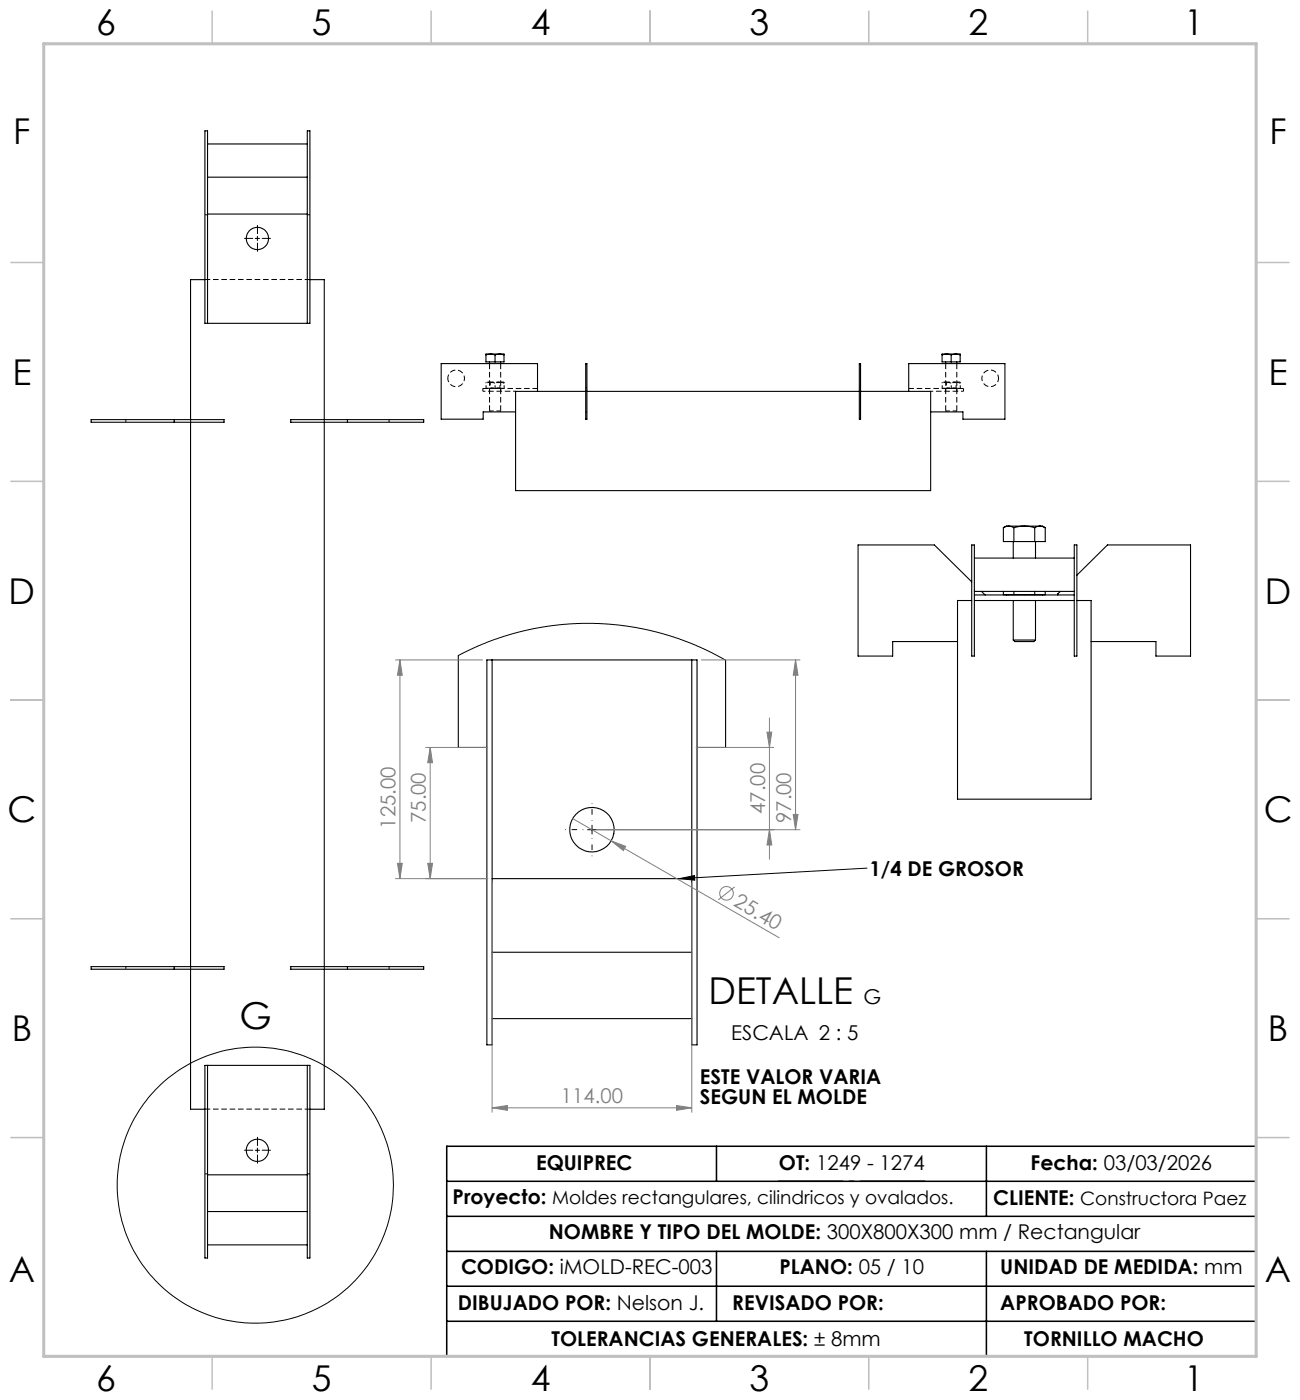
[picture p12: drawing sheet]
<svg xmlns="http://www.w3.org/2000/svg" width="297mm" height="320mm" viewBox="0 0 297 320" stroke-linecap="round" stroke-linejoin="round" font-family="sans-serif">
<path d="M70.2 63.9h-22.8M110.3 89.4h7.5M220.1 89.4h-7.5M47.4 253.5h22.8" fill="none" stroke="#000" stroke-width=".23" stroke-dasharray="1.3 .6" stroke-dashoffset=".7" stroke-linecap="butt"/>
<g fill="none" stroke="#000" stroke-width=".23" stroke-dasharray="1.3 .6" stroke-linecap="butt">
<path d="M46.8 49.1h.6M70.2 49.1h.6M46.8 63.9h.6M70.2 63.9h.6M28.8 95.9v.6M43.6 95.9v.6M74.1 95.9v.6M88.9 95.9v.6M110.3 88.8v.6M111 87.6v-.3M111.8 93.9l.2 .2M111.8 83.1v10.8"/>
<path d="M111.8 87.3l.2 .1M111.8 88.8v.6M112 88.7l-.2 .1M114.2 94.1l.2-.2M114.2 87.4l.2-.1M114.4 93.9v-10.8M114.4 88.8l-.2-.1M114.4 89.4v-.6M115.2 87.6v-.3M133.8 94.1h.3M133.8 89.4h.3M133.8 88.7h.3"/>
<path d="M196.3 94.1h.3M196.6 89.4h-.3M196.6 88.7h-.3M215.3 87.6v-.3M216.1 93.9l.1 .2M216.1 83.1v10.8M216.1 87.3l.1 .1M216.1 88.8v.6M216.2 88.7l-.1 .1M218.4 94.1l.2-.2M218.4 87.4l.2-.1M218.6 93.9v-10.8"/>
<path d="M218.6 88.8l-.2-.1M218.6 89.4v-.6M219.4 87.6v-.3M220.1 89.4v-.6M28.8 220.9v.6M43.6 220.9v.6M74.1 220.9v.6M88.9 220.9v.6M46.8 253.5h.6M70.2 253.5h.6M46.8 268.3h.6M70.2 268.3h.6"/>
</g>
<g fill="none" stroke="#000" stroke-width=".25">
<path d="M47.4 32.9h22.8M47.4 40.5h22.8M47.4 48.9h22.8M46.8 63.9h-3.3v32M47.4 73.9v-44h-.6v44h24v-44h-.6v44M70.8 63.9h3.3v32M20.8 95.9h30.4v.6h-30.4zM39.8 95.9v.6M43.5 96.5v124.4M66.4 95.9h30.4v.6h-30.4zM74.1 96.5v124.4M79.4 95.9v.6"/>
<path d="M111 81.1v1.6h4.1v-1.6M111.8 82.7v.4M112.1 80.9l1 .2M112.1 80.9l-1.1 .2M112.1 80.9h2M112.1 80.9h-1.1v.2M113.1 81.1v1.6M114.1 80.9l1 .2M114.1 80.9l-1 .2M114.1 80.9h1v.2M114.4 82.7v.4M122.8 89.5v-6.4h-22v12.7h9.6v-1.6h7.4"/>
<path d="M133.8 83.1h.3v12.7h-.3zM133.8 89.5h-16v22.6h94.8v-22.6h-16M134.1 89.5h62.2M196.3 83.1h.3v12.7h-.3zM207.6 89.5v-6.4h22v12.7h-9.6v-1.6h-7.4M215.2 81.1v1.6h4.2v-1.6M216 82.7v.4M216.3 80.9l1 .2M216.3 80.9l-1.1 .2M216.3 80.9h2M216.3 80.9h-1.1v.2M217.3 81.1v1.6"/>
<path d="M218.3 80.9l1.1 .2M218.3 80.9l-1 .2M218.3 80.9h1.1v.2M218.6 82.7v.4M222 133l-8.5-8.4h-17.5v25.4h7.9v-3.4h14.9M222 124.6h.6v25.4h-.6zM222 137.3h-3.2v45.4h30.5v-45.4h-3.3M222.6 127.6h22.8M222.6 135.2h22.8M222.6 137.3h22.8M222.6 136h22.8M224.2 135.2l.9 .8"/>
<path d="M229.2 120.6v3.2h9.6v-3.2M229.2 135.2v.7h9.6v-.7M229.9 135.9v.1M230.4 120.3h3.6M230.4 120.3l1.2 .3M230.4 120.3l-1.2 .3M230.4 120.3h-.5l-.7 .3M231.5 123.8v3.8M231.5 137.3v9M231.6 120.6v3.2M231.6 135.2v.7M234 120.3l-2.4 .3"/>
<path d="M234 120.3l2.4 .3M234 120.3h3.6M236.4 120.6v3.2M236.4 135.2v.7M236.6 123.8v3.8M236.6 137.3v9M237.6 120.3l1.2 .3M237.6 120.3l-1.2 .3M237.6 120.3h.6l.6 .3M238.2 135.9v.1M242.3 135.2l-.6 .5v.3M245.4 124.6h.6v25.4h-.6z"/>
<path d="M246 131.5l7-6.9h19v25.4h-7.9v-3.4h-14.8M104.7 149.9v20.9h6.5M112.4 150.8v88h-1.2v-88h48v88h-1.2v-88M165.8 150.9v19.9h-6.6M231.5 146.3h5.1M231.5 146.3l.3 .3h4.4l.4-.3M112.4 217.7h45.6M112.4 200.8h45.6M20.8 220.9h30.4v.6h-30.4zM39.8 220.9v.6M43.5 221.5v32h3.3M66.4 220.9h30.4v.6h-30.4z"/>
<path d="M74.1 221.5v32h-3.3M79.4 220.9v.6M112.4 232.8h45.6M47.4 243.5v44h-.6v-44h24v44h-.6v-44M47.4 276.9h22.8M47.4 268.5h22.8M47.4 284.5h22.8"/>
<circle cx="58.8" cy="54.5" r="2.55"/>
<circle cx="135.2" cy="189.6" r="5.1"/>
<circle cx="58.8" cy="262.9" r="2.54"/>
</g>
<g fill="none" stroke="#000" stroke-width=".23">
<path d="M58.3 54.5h1M58.8 54v1M104.7 149.9l3.3-1.7 3.4-1.4 4.4-1.6 3.9-1 4.6-.9 3.5-.5 3.9-.3h4.1l4.6 .3 3.4 .4 4.2 .8 3.6 .9 3.2 1 4.2 1.6 3.7 1.7 3.1 1.7M134.2 189.6h2M135.3 188.6v2M198.1 198.4l-42.9 2.4M155.2 200.8l3.5-.7v1.1zM58.3 262.9h1M58.8 262.4v1"/>
<circle cx="58.3" cy="270.9" r="31.5"/>
</g>
<path d="M111.8 93.9h2.6M111.8 88.8h2.6M216.1 93.9h2.5M216.1 88.8h2.5" fill="none" stroke="#000" stroke-width=".23" stroke-dasharray="1.3 .6" stroke-dashoffset=".3" stroke-linecap="butt"/>
<g fill="none" stroke="#000" stroke-width=".23" stroke-dasharray="1.3 .6" stroke-dashoffset=".5" stroke-linecap="butt">
<path d="M111 88.8h1.1M112 88.7h2.2M112.1 87.3l-1.1 .3M112.1 88.8h1M112.1 87.3h-1.1M113.1 88.8h1M113.1 87.6l-1-.3M114.1 88.8h1.1M114.1 87.3l-1 .3M114.2 87.4h-2.2M115.2 87.6l-1.1-.3M115.2 87.3h-1.1"/>
<path d="M215.3 88.8h1M216.2 88.7h2.2M216.3 88.8h1M216.3 87.3l-1 .3M216.3 87.3h-1M217.3 87.6l-1-.3M217.3 88.8h1.1M218.4 88.8h1M218.4 87.3l-1.1 .3M218.4 87.4h-2.2M219.4 87.6l-1-.3M219.4 87.3h-1"/>
</g>
<path d="M111 88.8v-1.2M112 87.4v1.3M113.1 88.8v-1.2M114.1 87.3h-2M114.2 88.7v-1.3M115.2 88.8v-1.2M215.3 88.8v-1.2M216.2 87.4v1.3M217.3 88.8v-1.2M218.4 87.3h-2.1M218.4 88.7v-1.3M219.4 88.8v-1.2" fill="none" stroke="#000" stroke-width=".23" stroke-dasharray="1.3 .6" stroke-dashoffset=".6" stroke-linecap="butt"/>
<path d="M102.3 86.5a1.9 1.9 0 0 1 2.8-1.7 1.9 1.9 0 0 1 .2 3.2 1.9 1.9 0 0 1-3-1.3v-.2M228.1 86.5a1.9 1.9 0 0 1-2.8 1.7 1.9 1.9 0 0 1-.2-3.3 1.9 1.9 0 0 1 3 1.3v.3" fill="none" stroke="#000" stroke-width=".23" stroke-dasharray="1.3 .6" stroke-dashoffset=".4" stroke-linecap="butt"/>
<path d="M122.8 88.8h-12.5M220.1 88.8h-12.5" fill="none" stroke="#000" stroke-width=".23" stroke-dasharray="1.3 .6" stroke-dashoffset=".1" stroke-linecap="butt"/>
<g fill="none" stroke="#808080" stroke-width=".23">
<path d="M90.3 150.8h19.9M91.4 150.8l.5 3.5h-1.1zM91.4 150.8v50M160.2 150.8h22.6M181.8 150.8l.5 3.5h-1.1zM181.8 150.8v38.8M97.3 170.8h14.1M98.3 170.8l.5 3.5h-1.1zM98.3 170.8v30M159 170.8h17.8M175.2 167.4h1.1l-.5 3.4zM175.8 164.1v32.3"/>
<path d="M90.8 197.3h1.1l-.5 3.5zM97.7 197.3h1.1l-.5 3.5zM130.8 187.1l47.2 27.2M136.2 189.6h46.6M139.6 192.2l3.3 1.3-.5 .9zM175.8 189.6l.5 3.5h-1.1zM181.2 186.2h1.1l-.5 3.4zM90.3 200.8h21.1M112.4 201.9v52.3M158 201.9v52.3M167.9 202.7l-3.8 3M112.4 253.2l3.5-.5v1.1z"/>
<path d="M112.4 253.2h45.6M154.6 252.7l3.4 .5-3.4 .6z"/>
<circle cx="166" cy="204.2" r="1.56"/>
</g>
<path d="M133.3 189.6h-4.1M135.3 187.6v-4.1M135.3 191.6v4.1M137.3 189.6h4" fill="none" stroke="#000" stroke-width=".23" stroke-dasharray="15.2 1.3 1.3 1.3" stroke-dashoffset="15.1" stroke-linecap="butt"/>
<path d="M57.8 54.5h-2M58.8 53.5v-2M58.8 55.5v2M59.8 54.5h2.1M57.8 262.9h-2M58.8 261.9v-2M58.8 263.9v2.1M59.8 262.9h2.1" fill="none" stroke="#000" stroke-width=".23" stroke-dasharray="15.2 1.3 1.3 1.3" stroke-linecap="butt"/>
<path d="M177.7 270h33.7" fill="none" stroke="#000" stroke-width=".35" stroke-dasharray="15.2 1.3 1.3 1.3" stroke-dashoffset=".3" stroke-linecap="butt"/>
<path d="M102.1 270h184.9M102.1 278h184.9M163.7 262v8M225.4 262v16M287 262h-184.9v48M102.1 286h184.9M102.1 294h184.9M163.7 286v16M225.4 286v24M102.1 302h184.9" fill="none" stroke="#000" stroke-width=".35"/>
<g fill="none" stroke="#c0c0c0" stroke-width=".35">
<path d="M48.5 2.5v7.5M98.5 2.5v7.5M148.5 2.5v7.5M198.5 2.5v7.5M248.5 2.5v7.5M2.5 60h7.5M287 60h7.5M2.5 110h7.5M287 110h7.5M2.5 160h7.5M287 160h7.5M2.5 210h7.5"/>
<path d="M287 210h7.5M2.5 260h7.5M287 260h7.5M48.5 310v7.5M98.5 310v7.5M148.5 310v7.5M198.5 310v7.5M248.5 310v7.5"/>
</g>
<path d="M10 10h277v300h-277z" fill="none" stroke="#c0c0c0" stroke-width=".7"/>
<path d="M155.2 200.8l3.5-.7v1.1z" fill="#000"/>
<g fill="#808080">
<path d="M139.6 192.2l3.3 1.3-.5 .9z"/>
<path d="M112.4 253.2l3.5-.5v1.1zM154.6 252.7l3.4 .5-3.4 .6z"/>
<path d="M181.8 150.8l.5 3.5h-1.1zM181.2 186.2h1.1l-.5 3.4zM98.3 170.8l.5 3.5h-1.1zM97.7 197.3h1.1l-.5 3.5zM91.4 150.8l.5 3.5h-1.1zM90.8 197.3h1.1l-.5 3.5zM175.2 167.4h1.1l-.5 3.4zM175.8 189.6l.5 3.5h-1.1z"/>
</g>
<g font-size="8.5">
<text x="161.9" y="229.5">DETALLE</text>
<text x="54.7" y="235.3">G</text>
</g>
<g font-size="8.1">
<text x="22" y="8">6</text>
<text x="71.2" y="8">5</text>
<text x="121.2" y="8">4</text>
<text x="171.3" y="8">3</text>
<text x="221.3" y="8">2</text>
<text x="270.5" y="8">1</text>
<text x="3" y="33">F</text>
<text x="290" y="33">F</text>
<text x="2.8" y="88">E</text>
<text x="289.8" y="88">E</text>
<text x="2" y="138">D</text>
<text x="289" y="138">D</text>
<text x="1.7" y="188">C</text>
<text x="288.7" y="188">C</text>
<text x="2.7" y="238">B</text>
<text x="289.7" y="238">B</text>
<text x="2" y="293">A</text>
<text x="289" y="293">A</text>
<text x="22" y="318">6</text>
<text x="71.2" y="318">5</text>
<text x="121.2" y="318">4</text>
<text x="171.3" y="318">3</text>
<text x="221.3" y="318">2</text>
<text x="270.5" y="318">1</text>
</g>
<g font-size="4.7" fill="#808080">
<text x="90.4" y="189.4" transform="rotate(-90 90.4 189.4)">125.00</text>
<text x="97.3" y="188.1" transform="rotate(-90 97.3 188.1)">75.00</text>
<text x="174.8" y="186" transform="rotate(-90 174.8 186)">47.00</text>
<text x="180.8" y="188.1" transform="rotate(-90 180.8 188.1)">97.00</text>
<text x="167.4" y="206.9" transform="rotate(30 167.4 206.9)">25.40</text>
<text x="128.1" y="252.2">114.00</text>
</g>
<g font-size="4.7">
<text x="198.6" y="200.1">1/4 DE GROSOR</text>
<text x="197.3" y="229.5">G</text>
<text x="167.1" y="237.7">ESCALA 2 : 5</text>
<text x="159.9" y="247.9">ESTE VALOR VARIA</text>
<text x="159.9" y="252.4">SEGUN EL MOLDE</text>
<text x="122.5" y="267.5">EQUIPREC</text>
<text x="178" y="267.4">OT: 1249 - 1274</text>
<text x="235.5" y="267.5">Fecha: 03/03/2026</text>
<text x="103.4" y="275.2">Proyecto: Moldes rectangulares, cilindricos y ovalados.</text>
<text x="226.9" y="275.5">CLIENTE: Constructora Paez</text>
<text x="125.4" y="283.3">NOMBRE Y TIPO DEL MOLDE: 300X800X300 mm / Rectangular</text>
<text x="105.3" y="291.3">CODIGO: iMOLD-REC-003</text>
<text x="178.1" y="291.3">PLANO: 05 / 10</text>
<text x="228.5" y="291.3">UNIDAD DE MEDIDA: mm</text>
<text x="104.6" y="299.5">DIBUJADO POR: Nelson J.</text>
<text x="167.3" y="299.5">REVISADO POR:</text>
<text x="228.5" y="299.5">APROBADO POR:</text>
<text x="126" y="307.7">TOLERANCIAS GENERALES: ± 8mm</text>
<text x="234" y="307.7">TORNILLO MACHO</text>
</g>
</svg>
